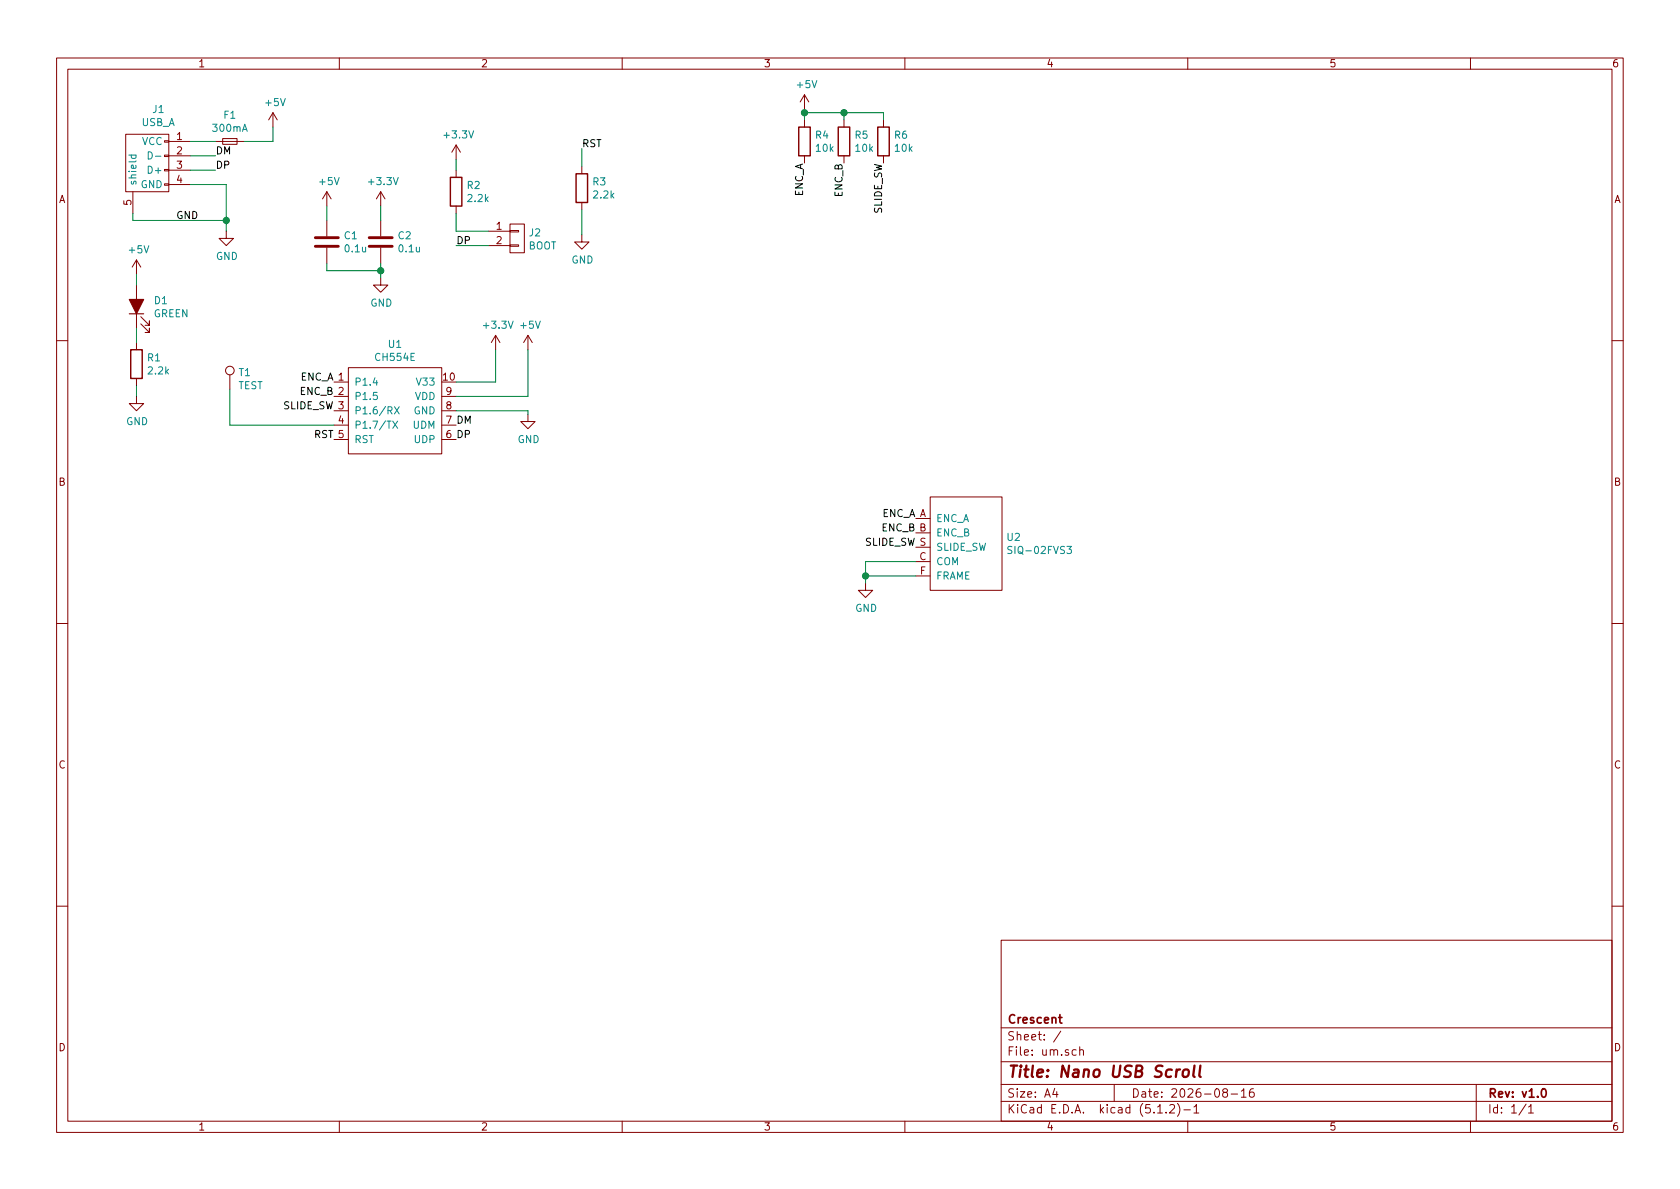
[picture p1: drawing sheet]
EESchema Schematic File Version 4
LIBS:um-cache
EELAYER 29 0
EELAYER END
$Descr A4 11693 8268
encoding utf-8
Sheet 1 1
Title "Nano USB Scroll"
Date "2026-08-16"
Rev "v1.0"
Comp "Crescent"
Comment1 ""
Comment2 ""
Comment3 ""
Comment4 ""
$EndDescr
$Comp
L conn:USB_A J1
U 1 1
P 1025 1175
F 0 "J1" V 600 1097 50  0000 C CNN
F 1 "USB_A" V 691 1097 50  0000 C CNN
F 2 "usbpcb:usbpcb" V 975 1075 50  0001 C CNN
F 3 "" V 975 1075 50  0000 C CNN
	1    1025 1175
	0    -1   1    0   
$EndComp
$Comp
L CH55X:CH554E U1
U 1 1
P 2425 2550
F 0 "U1" H 2750 2715 50  0000 C CNN
F 1 "CH554E" H 2750 2624 50  0000 C CNN
F 2 "Package_SO:MSOP-10_3x3mm_P0.5mm" H 2425 2550 50  0001 C CNN
F 3 "" H 2425 2550 50  0001 C CNN
	1    2425 2550
	1    0    0    -1  
$EndComp
$Comp
L conn:CONN_01X02 J2
U 1 1
P 3600 1650
F 0 "J2" H 3678 1691 50  0000 L CNN
F 1 "BOOT" H 3678 1600 50  0000 L CNN
F 2 "Connector_PinHeader_1.27mm:PinHeader_2x01_P1.27mm_Vertical" H 3600 1650 50  0001 C CNN
F 3 "" H 3600 1650 50  0000 C CNN
	1    3600 1650
	1    0    0    -1  
$EndComp
$Comp
L Device:Fuse_Small F1
U 1 1
P 1600 975
F 0 "F1" H 1600 1160 50  0000 C CNN
F 1 "300mA" H 1600 1069 50  0000 C CNN
F 2 "Fuse:Fuse_0603_1608Metric" H 1600 975 50  0001 C CNN
F 3 "~" H 1600 975 50  0001 C CNN
	1    1600 975 
	1    0    0    -1  
$EndComp
$Comp
L power:+5V #PWR04
U 1 1
P 1900 875
F 0 "#PWR04" H 1900 725 50  0001 C CNN
F 1 "+5V" H 1915 1048 50  0000 C CNN
F 2 "" H 1900 875 50  0001 C CNN
F 3 "" H 1900 875 50  0001 C CNN
	1    1900 875 
	1    0    0    -1  
$EndComp
$Comp
L power:GND #PWR03
U 1 1
P 1575 1600
F 0 "#PWR03" H 1575 1350 50  0001 C CNN
F 1 "GND" H 1580 1427 50  0000 C CNN
F 2 "" H 1575 1600 50  0001 C CNN
F 3 "" H 1575 1600 50  0001 C CNN
	1    1575 1600
	1    0    0    -1  
$EndComp
Text Label 1500 1075 0    50   ~ 0
DM
Text Label 1500 1175 0    50   ~ 0
DP
Wire Wire Line
	1325 975  1500 975 
Wire Wire Line
	1700 975  1900 975 
Wire Wire Line
	1900 975  1900 875 
Wire Wire Line
	1325 1075 1500 1075
Wire Wire Line
	1325 1175 1500 1175
Wire Wire Line
	1325 1275 1575 1275
Wire Wire Line
	1575 1275 1575 1525
Wire Wire Line
	925  1475 925  1525
Wire Wire Line
	925  1525 1575 1525
Connection ~ 1575 1525
Wire Wire Line
	1575 1525 1575 1600
$Comp
L Device:C C2
U 1 1
P 2650 1675
F 0 "C2" H 2765 1721 50  0000 L CNN
F 1 "0.1u" H 2765 1630 50  0000 L CNN
F 2 "Capacitor_SMD:C_0402_1005Metric" H 2688 1525 50  0001 C CNN
F 3 "~" H 2650 1675 50  0001 C CNN
	1    2650 1675
	1    0    0    -1  
$EndComp
$Comp
L power:+3.3V #PWR09
U 1 1
P 3450 2425
F 0 "#PWR09" H 3450 2275 50  0001 C CNN
F 1 "+3.3V" H 3465 2598 50  0000 C CNN
F 2 "" H 3450 2425 50  0001 C CNN
F 3 "" H 3450 2425 50  0001 C CNN
	1    3450 2425
	1    0    0    -1  
$EndComp
$Comp
L power:+5V #PWR010
U 1 1
P 3675 2425
F 0 "#PWR010" H 3675 2275 50  0001 C CNN
F 1 "+5V" H 3690 2598 50  0000 C CNN
F 2 "" H 3675 2425 50  0001 C CNN
F 3 "" H 3675 2425 50  0001 C CNN
	1    3675 2425
	1    0    0    -1  
$EndComp
Wire Wire Line
	3450 2650 3450 2425
Wire Wire Line
	3175 2650 3450 2650
Wire Wire Line
	3175 2750 3675 2750
Wire Wire Line
	3675 2750 3675 2425
Text Label 1225 1525 0    50   ~ 0
GND
$Comp
L power:GND #PWR011
U 1 1
P 3675 2875
F 0 "#PWR011" H 3675 2625 50  0001 C CNN
F 1 "GND" H 3680 2702 50  0000 C CNN
F 2 "" H 3675 2875 50  0001 C CNN
F 3 "" H 3675 2875 50  0001 C CNN
	1    3675 2875
	1    0    0    -1  
$EndComp
Wire Wire Line
	3175 2850 3675 2850
Wire Wire Line
	3675 2850 3675 2875
$Comp
L power:GND #PWR07
U 1 1
P 2650 1925
F 0 "#PWR07" H 2650 1675 50  0001 C CNN
F 1 "GND" H 2655 1752 50  0000 C CNN
F 2 "" H 2650 1925 50  0001 C CNN
F 3 "" H 2650 1925 50  0001 C CNN
	1    2650 1925
	1    0    0    -1  
$EndComp
$Comp
L Device:C C1
U 1 1
P 2275 1675
F 0 "C1" H 2390 1721 50  0000 L CNN
F 1 "0.1u" H 2390 1630 50  0000 L CNN
F 2 "Capacitor_SMD:C_0402_1005Metric" H 2313 1525 50  0001 C CNN
F 3 "~" H 2275 1675 50  0001 C CNN
	1    2275 1675
	1    0    0    -1  
$EndComp
$Comp
L power:+5V #PWR05
U 1 1
P 2275 1425
F 0 "#PWR05" H 2275 1275 50  0001 C CNN
F 1 "+5V" H 2290 1598 50  0000 C CNN
F 2 "" H 2275 1425 50  0001 C CNN
F 3 "" H 2275 1425 50  0001 C CNN
	1    2275 1425
	1    0    0    -1  
$EndComp
$Comp
L power:+3.3V #PWR06
U 1 1
P 2650 1425
F 0 "#PWR06" H 2650 1275 50  0001 C CNN
F 1 "+3.3V" H 2665 1598 50  0000 C CNN
F 2 "" H 2650 1425 50  0001 C CNN
F 3 "" H 2650 1425 50  0001 C CNN
	1    2650 1425
	1    0    0    -1  
$EndComp
Wire Wire Line
	2650 1825 2650 1875
Wire Wire Line
	2650 1875 2275 1875
Wire Wire Line
	2275 1875 2275 1825
Connection ~ 2650 1875
Wire Wire Line
	2650 1875 2650 1925
Wire Wire Line
	2275 1525 2275 1425
Wire Wire Line
	2650 1425 2650 1525
Text Label 3175 2950 0    50   ~ 0
DM
Text Label 3175 3050 0    50   ~ 0
DP
$Comp
L Device:R R2
U 1 1
P 3175 1325
F 0 "R2" H 3245 1371 50  0000 L CNN
F 1 "2.2k" H 3245 1280 50  0000 L CNN
F 2 "Resistor_SMD:R_0402_1005Metric" V 3105 1325 50  0001 C CNN
F 3 "~" H 3175 1325 50  0001 C CNN
	1    3175 1325
	1    0    0    -1  
$EndComp
$Comp
L power:+3.3V #PWR08
U 1 1
P 3175 1100
F 0 "#PWR08" H 3175 950 50  0001 C CNN
F 1 "+3.3V" H 3190 1273 50  0000 C CNN
F 2 "" H 3175 1100 50  0001 C CNN
F 3 "" H 3175 1100 50  0001 C CNN
	1    3175 1100
	1    0    0    -1  
$EndComp
Wire Wire Line
	3175 1100 3175 1175
Wire Wire Line
	3175 1475 3175 1600
Wire Wire Line
	3175 1600 3400 1600
Wire Wire Line
	3400 1700 3175 1700
Text Label 3175 1700 0    50   ~ 0
DP
$Comp
L Device:R R3
U 1 1
P 4050 1300
F 0 "R3" H 4120 1346 50  0000 L CNN
F 1 "2.2k" H 4120 1255 50  0000 L CNN
F 2 "Resistor_SMD:R_0402_1005Metric" V 3980 1300 50  0001 C CNN
F 3 "~" H 4050 1300 50  0001 C CNN
	1    4050 1300
	1    0    0    -1  
$EndComp
$Comp
L power:GND #PWR012
U 1 1
P 4050 1625
F 0 "#PWR012" H 4050 1375 50  0001 C CNN
F 1 "GND" H 4055 1452 50  0000 C CNN
F 2 "" H 4050 1625 50  0001 C CNN
F 3 "" H 4050 1625 50  0001 C CNN
	1    4050 1625
	1    0    0    -1  
$EndComp
Text Label 4050 1025 0    50   ~ 0
RST
Wire Wire Line
	4050 1450 4050 1625
Wire Wire Line
	4050 1025 4050 1150
Text Label 2325 3050 2    50   ~ 0
RST
$Comp
L power:+5V #PWR013
U 1 1
P 5600 750
F 0 "#PWR013" H 5600 600 50  0001 C CNN
F 1 "+5V" H 5615 923 50  0000 C CNN
F 2 "" H 5600 750 50  0001 C CNN
F 3 "" H 5600 750 50  0001 C CNN
	1    5600 750 
	1    0    0    -1  
$EndComp
$Comp
L Device:R R6
U 1 1
P 6150 975
F 0 "R6" H 6220 1021 50  0000 L CNN
F 1 "10k" H 6220 930 50  0000 L CNN
F 2 "Resistor_SMD:R_0402_1005Metric" V 6080 975 50  0001 C CNN
F 3 "~" H 6150 975 50  0001 C CNN
	1    6150 975 
	1    0    0    -1  
$EndComp
$Comp
L Device:R R5
U 1 1
P 5875 975
F 0 "R5" H 5945 1021 50  0000 L CNN
F 1 "10k" H 5945 930 50  0000 L CNN
F 2 "Resistor_SMD:R_0402_1005Metric" V 5805 975 50  0001 C CNN
F 3 "~" H 5875 975 50  0001 C CNN
	1    5875 975 
	1    0    0    -1  
$EndComp
$Comp
L Device:R R4
U 1 1
P 5600 975
F 0 "R4" H 5670 1021 50  0000 L CNN
F 1 "10k" H 5670 930 50  0000 L CNN
F 2 "Resistor_SMD:R_0402_1005Metric" V 5530 975 50  0001 C CNN
F 3 "~" H 5600 975 50  0001 C CNN
	1    5600 975 
	1    0    0    -1  
$EndComp
Wire Wire Line
	5600 750  5600 775 
Wire Wire Line
	5600 775  5875 775 
Connection ~ 5600 775 
Wire Wire Line
	5600 775  5600 825 
Wire Wire Line
	6150 825  6150 775 
Wire Wire Line
	5875 825  5875 775 
Connection ~ 5875 775 
Wire Wire Line
	5875 775  6150 775 
Text Label 2325 2650 2    50   ~ 0
ENC_A
Text Label 2325 2750 2    50   ~ 0
ENC_B
Text Label 2325 2850 2    50   ~ 0
SLIDE_SW
$Comp
L Device:LED_ALT D1
U 1 1
P 950 2125
F 0 "D1" V 989 2007 50  0000 R CNN
F 1 "GREEN" V 898 2007 50  0000 R CNN
F 2 "LED_SMD:LED_0402_1005Metric" H 950 2125 50  0001 C CNN
F 3 "~" H 950 2125 50  0001 C CNN
	1    950  2125
	0    -1   -1   0   
$EndComp
$Comp
L power:+5V #PWR01
U 1 1
P 950 1900
F 0 "#PWR01" H 950 1750 50  0001 C CNN
F 1 "+5V" H 965 2073 50  0000 C CNN
F 2 "" H 950 1900 50  0001 C CNN
F 3 "" H 950 1900 50  0001 C CNN
	1    950  1900
	1    0    0    -1  
$EndComp
$Comp
L Device:R R1
U 1 1
P 950 2525
F 0 "R1" H 1020 2571 50  0000 L CNN
F 1 "2.2k" H 1020 2480 50  0000 L CNN
F 2 "Resistor_SMD:R_0402_1005Metric" V 880 2525 50  0001 C CNN
F 3 "~" H 950 2525 50  0001 C CNN
	1    950  2525
	1    0    0    -1  
$EndComp
$Comp
L power:GND #PWR02
U 1 1
P 950 2750
F 0 "#PWR02" H 950 2500 50  0001 C CNN
F 1 "GND" H 955 2577 50  0000 C CNN
F 2 "" H 950 2750 50  0001 C CNN
F 3 "" H 950 2750 50  0001 C CNN
	1    950  2750
	1    0    0    -1  
$EndComp
Wire Wire Line
	950  1900 950  1975
Wire Wire Line
	950  2275 950  2375
Wire Wire Line
	950  2675 950  2750
$Comp
L conn:TEST_1P T1
U 1 1
P 1600 2700
F 0 "T1" H 1658 2818 50  0000 L CNN
F 1 "TEST" H 1658 2727 50  0000 L CNN
F 2 "TestPoint:TestPoint_Pad_D1.0mm" H 1800 2700 50  0001 C CNN
F 3 "" H 1800 2700 50  0000 C CNN
	1    1600 2700
	1    0    0    -1  
$EndComp
Wire Wire Line
	2325 2950 1600 2950
Wire Wire Line
	1600 2950 1600 2700
$Comp
L encoder:SIQ-02FVS3 U2
U 1 1
P 6475 3450
F 0 "U2" H 7003 3171 50  0000 L CNN
F 1 "SIQ-02FVS3" H 7003 3080 50  0000 L CNN
F 2 "encoder:SIQ-02FVS3" H 6475 3450 50  0001 C CNN
F 3 "" H 6475 3450 50  0001 C CNN
	1    6475 3450
	1    0    0    -1  
$EndComp
Text Label 6375 3600 2    50   ~ 0
ENC_A
Text Label 6375 3700 2    50   ~ 0
ENC_B
Text Label 6375 3800 2    50   ~ 0
SLIDE_SW
$Comp
L power:GND #PWR0101
U 1 1
P 6025 4050
F 0 "#PWR0101" H 6025 3800 50  0001 C CNN
F 1 "GND" H 6030 3877 50  0000 C CNN
F 2 "" H 6025 4050 50  0001 C CNN
F 3 "" H 6025 4050 50  0001 C CNN
	1    6025 4050
	1    0    0    -1  
$EndComp
Wire Wire Line
	6375 3900 6025 3900
Wire Wire Line
	6025 3900 6025 4000
Wire Wire Line
	6375 4000 6025 4000
Connection ~ 6025 4000
Wire Wire Line
	6025 4000 6025 4050
Text Label 5600 1125 3    50   ~ 0
ENC_A
Text Label 5875 1125 3    50   ~ 0
ENC_B
Text Label 6150 1125 3    50   ~ 0
SLIDE_SW
$EndSCHEMATC
